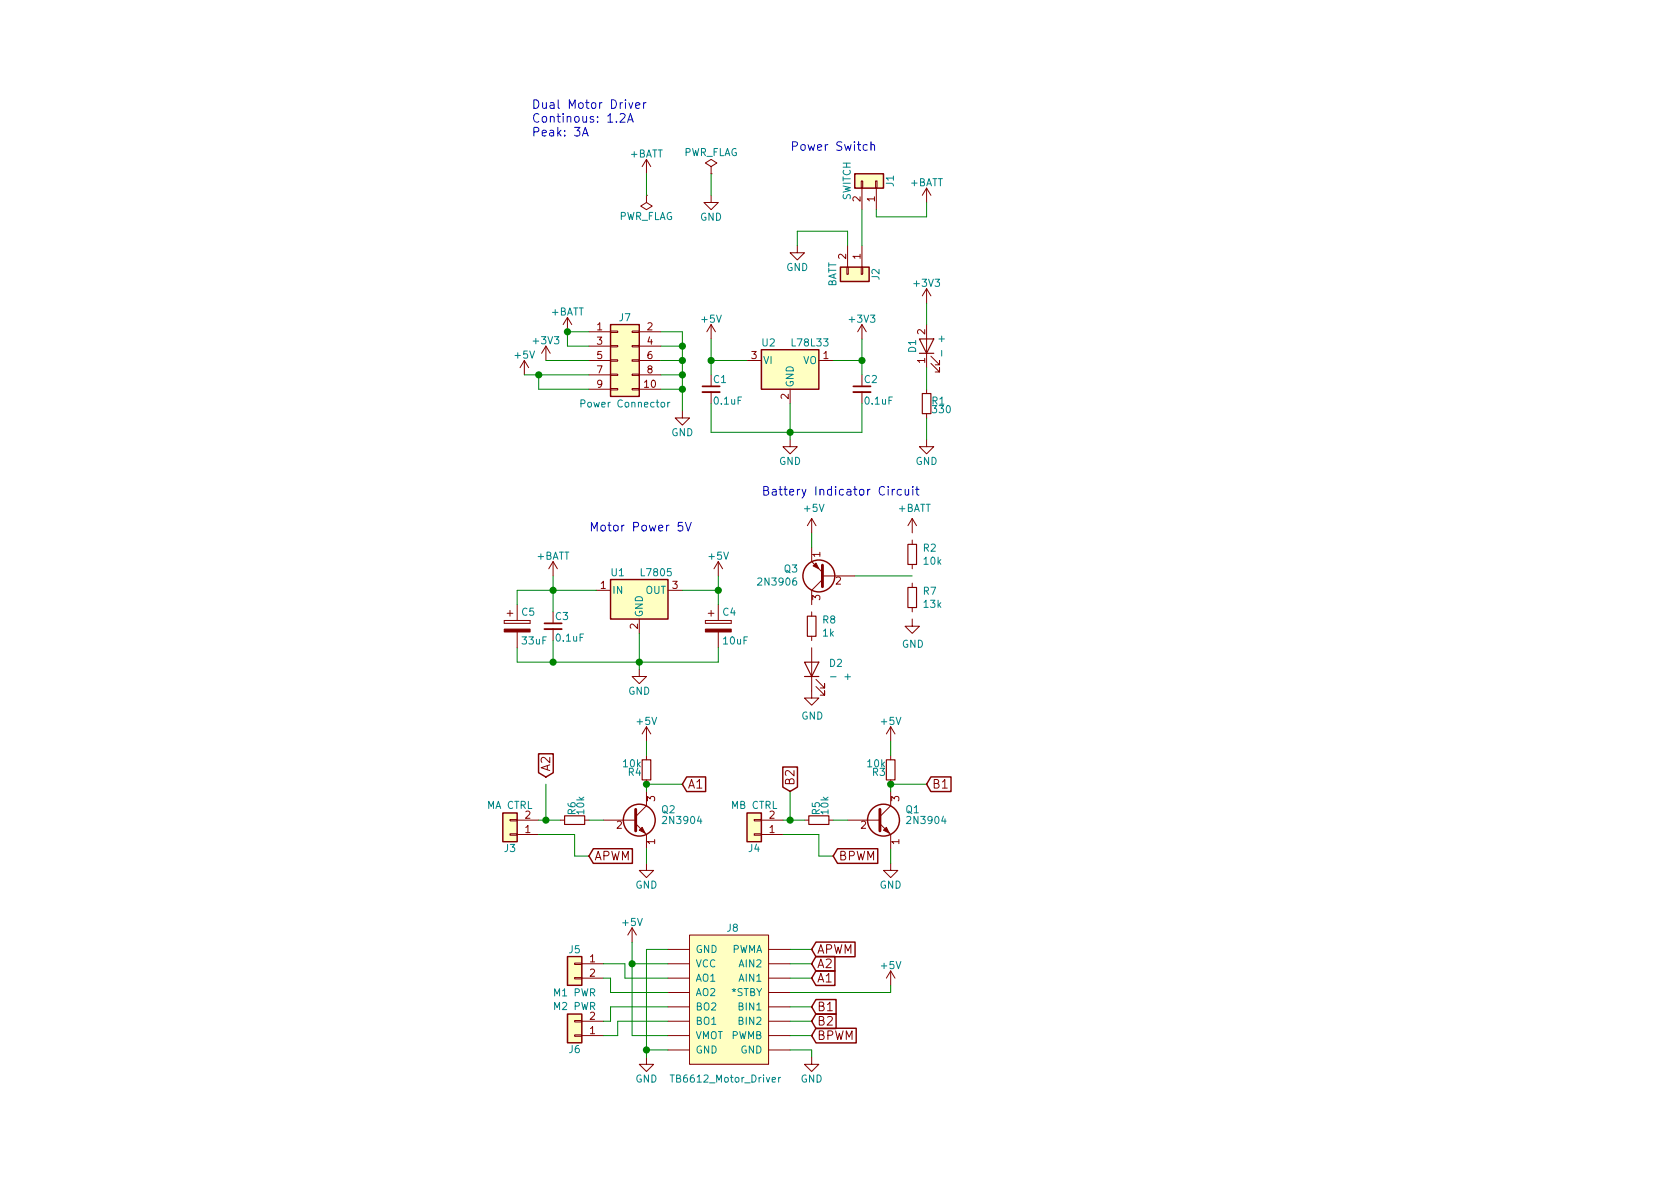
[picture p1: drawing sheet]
EESchema Schematic File Version 4
LIBS:robot-cache
EELAYER 30 0
EELAYER END
$Descr A4 11693 8268
encoding utf-8
Sheet 1 1
Title ""
Date ""
Rev ""
Comp ""
Comment1 ""
Comment2 ""
Comment3 ""
Comment4 ""
$EndDescr
$Comp
L robot-rescue:L7805 U1
U 1 1
P 4450 4100
F 0 "U1" H 4300 4225 50  0000 C CNN
F 1 "L7805" H 4450 4225 50  0000 L CNN
F 2 "Package_TO_SOT_THT:TO-220-3_Horizontal_TabDown" H 4475 3950 50  0001 L CIN
F 3 "" H 4450 4050 50  0001 C CNN
	1    4450 4100
	1    0    0    -1  
$EndComp
$Comp
L power:+3V3 #PWR01
U 1 1
P 6000 2350
F 0 "#PWR01" H 6000 2200 50  0001 C CNN
F 1 "+3V3" H 6000 2490 50  0000 C CNN
F 2 "" H 6000 2350 50  0001 C CNN
F 3 "" H 6000 2350 50  0001 C CNN
	1    6000 2350
	1    0    0    -1  
$EndComp
$Comp
L power:+BATT #PWR02
U 1 1
P 6450 1400
F 0 "#PWR02" H 6450 1250 50  0001 C CNN
F 1 "+BATT" H 6450 1540 50  0000 C CNN
F 2 "" H 6450 1400 50  0001 C CNN
F 3 "" H 6450 1400 50  0001 C CNN
	1    6450 1400
	1    0    0    -1  
$EndComp
$Comp
L power:GND #PWR03
U 1 1
P 5650 7350
F 0 "#PWR03" H 5650 7100 50  0001 C CNN
F 1 "GND" H 5650 7200 50  0000 C CNN
F 2 "" H 5650 7350 50  0001 C CNN
F 3 "" H 5650 7350 50  0001 C CNN
	1    5650 7350
	1    0    0    -1  
$EndComp
$Comp
L power:GND #PWR04
U 1 1
P 4500 7350
F 0 "#PWR04" H 4500 7100 50  0001 C CNN
F 1 "GND" H 4500 7200 50  0000 C CNN
F 2 "" H 4500 7350 50  0001 C CNN
F 3 "" H 4500 7350 50  0001 C CNN
	1    4500 7350
	1    0    0    -1  
$EndComp
$Comp
L power:GND #PWR05
U 1 1
P 5500 3050
F 0 "#PWR05" H 5500 2800 50  0001 C CNN
F 1 "GND" H 5500 2900 50  0000 C CNN
F 2 "" H 5500 3050 50  0001 C CNN
F 3 "" H 5500 3050 50  0001 C CNN
	1    5500 3050
	1    0    0    -1  
$EndComp
$Comp
L power:GND #PWR06
U 1 1
P 4450 4650
F 0 "#PWR06" H 4450 4400 50  0001 C CNN
F 1 "GND" H 4450 4500 50  0000 C CNN
F 2 "" H 4450 4650 50  0001 C CNN
F 3 "" H 4450 4650 50  0001 C CNN
	1    4450 4650
	1    0    0    -1  
$EndComp
Wire Wire Line
	3850 4000 3850 4100
Connection ~ 3850 4100
Wire Wire Line
	4450 4400 4450 4600
Wire Wire Line
	3850 4450 3850 4600
Connection ~ 4450 4600
Wire Wire Line
	5000 4000 5000 4100
Connection ~ 5000 4100
Wire Wire Line
	4950 2350 4950 2500
Wire Wire Line
	5200 2500 4950 2500
Connection ~ 4950 2500
Wire Wire Line
	5800 2500 6000 2500
Wire Wire Line
	6000 2350 6000 2500
Connection ~ 6000 2500
Wire Wire Line
	5500 2800 5500 3000
Wire Wire Line
	4950 2800 4950 3000
Wire Wire Line
	4950 3000 5500 3000
Connection ~ 5500 3000
Wire Wire Line
	6000 3000 6000 2800
$Comp
L robot-rescue:Conn_01x02 J5
U 1 1
P 4000 6700
F 0 "J5" H 4000 6800 50  0000 C CNN
F 1 "M1 PWR" H 4000 6500 50  0000 C CNN
F 2 "Connector_PinSocket_2.54mm:PinSocket_1x02_P2.54mm_Vertical" H 4000 6700 50  0001 C CNN
F 3 "" H 4000 6700 50  0001 C CNN
	1    4000 6700
	-1   0    0    -1  
$EndComp
$Comp
L robot-rescue:Conn_01x02 J6
U 1 1
P 4000 7200
F 0 "J6" H 4000 7300 50  0000 C CNN
F 1 "M2 PWR" H 4000 7000 50  0000 C CNN
F 2 "Connector_PinSocket_2.54mm:PinSocket_1x02_P2.54mm_Vertical" H 4000 7200 50  0001 C CNN
F 3 "" H 4000 7200 50  0001 C CNN
	1    4000 7200
	-1   0    0    1   
$EndComp
$Comp
L power:+BATT #PWR07
U 1 1
P 4500 1200
F 0 "#PWR07" H 4500 1050 50  0001 C CNN
F 1 "+BATT" H 4500 1340 50  0000 C CNN
F 2 "" H 4500 1200 50  0001 C CNN
F 3 "" H 4500 1200 50  0001 C CNN
	1    4500 1200
	1    0    0    -1  
$EndComp
$Comp
L power:PWR_FLAG #FLG08
U 1 1
P 4500 1350
F 0 "#FLG08" H 4500 1425 50  0001 C CNN
F 1 "PWR_FLAG" H 4500 1500 50  0000 C CNN
F 2 "" H 4500 1350 50  0001 C CNN
F 3 "" H 4500 1350 50  0001 C CNN
	1    4500 1350
	-1   0    0    1   
$EndComp
Wire Wire Line
	4500 1200 4500 1350
$Comp
L power:PWR_FLAG #FLG09
U 1 1
P 4950 1200
F 0 "#FLG09" H 4950 1275 50  0001 C CNN
F 1 "PWR_FLAG" H 4950 1350 50  0000 C CNN
F 2 "" H 4950 1200 50  0001 C CNN
F 3 "" H 4950 1200 50  0001 C CNN
	1    4950 1200
	1    0    0    -1  
$EndComp
$Comp
L power:GND #PWR010
U 1 1
P 4950 1350
F 0 "#PWR010" H 4950 1100 50  0001 C CNN
F 1 "GND" H 4950 1200 50  0000 C CNN
F 2 "" H 4950 1350 50  0001 C CNN
F 3 "" H 4950 1350 50  0001 C CNN
	1    4950 1350
	1    0    0    -1  
$EndComp
Wire Wire Line
	4950 1200 4950 1350
Wire Wire Line
	3600 4200 3600 4100
Wire Wire Line
	3600 4500 3600 4600
Connection ~ 3850 4600
Wire Wire Line
	3600 4600 3850 4600
$Comp
L power:GND #PWR011
U 1 1
P 6450 3050
F 0 "#PWR011" H 6450 2800 50  0001 C CNN
F 1 "GND" H 6450 2900 50  0000 C CNN
F 2 "" H 6450 3050 50  0001 C CNN
F 3 "" H 6450 3050 50  0001 C CNN
	1    6450 3050
	1    0    0    -1  
$EndComp
$Comp
L Device:R_Small R1
U 1 1
P 6450 2800
F 0 "R1" H 6480 2820 50  0000 L CNN
F 1 "330" H 6480 2760 50  0000 L CNN
F 2 "Resistor_THT:R_Axial_DIN0207_L6.3mm_D2.5mm_P10.16mm_Horizontal" H 6450 2800 50  0001 C CNN
F 3 "" H 6450 2800 50  0001 C CNN
	1    6450 2800
	1    0    0    -1  
$EndComp
Wire Wire Line
	6450 2100 6450 2250
Wire Wire Line
	6450 2550 6450 2700
Wire Wire Line
	6450 2900 6450 3050
Text Notes 5500 1050 0    60   ~ 0
Power Switch
Text Notes 4100 3700 0    60   ~ 0
Motor Power 5V
Text Notes 3700 950  0    60   ~ 0
Dual Motor Driver\nContinous: 1.2A\nPeak: 3A
Wire Wire Line
	3600 4100 3850 4100
Wire Wire Line
	4750 4100 5000 4100
$Comp
L power:+5V #PWR012
U 1 1
P 6200 5150
F 0 "#PWR012" H 6200 5000 50  0001 C CNN
F 1 "+5V" H 6200 5290 50  0000 C CNN
F 2 "" H 6200 5150 50  0001 C CNN
F 3 "" H 6200 5150 50  0001 C CNN
	1    6200 5150
	1    0    0    -1  
$EndComp
$Comp
L Device:R_Small R3
U 1 1
P 6200 5350
F 0 "R3" H 6230 5370 50  0000 L CNN
F 1 "10k" H 6230 5310 50  0000 L CNN
F 2 "Resistor_THT:R_Axial_DIN0207_L6.3mm_D2.5mm_P10.16mm_Horizontal" H 6200 5350 50  0001 C CNN
F 3 "" H 6200 5350 50  0001 C CNN
	1    6200 5350
	-1   0    0    1   
$EndComp
Text GLabel 6450 5450 2    60   Input ~ 0
B1
Text GLabel 5650 7000 2    60   Input ~ 0
B1
Text GLabel 5500 5500 1    60   Input ~ 0
B2
$Comp
L power:GND #PWR013
U 1 1
P 6200 6000
F 0 "#PWR013" H 6200 5750 50  0001 C CNN
F 1 "GND" H 6200 5850 50  0000 C CNN
F 2 "" H 6200 6000 50  0001 C CNN
F 3 "" H 6200 6000 50  0001 C CNN
	1    6200 6000
	1    0    0    -1  
$EndComp
Wire Wire Line
	5450 5700 5500 5700
Wire Wire Line
	6200 5900 6200 6000
Wire Wire Line
	6200 5500 6200 5450
Wire Wire Line
	6200 5250 6200 5150
Wire Wire Line
	6200 5450 6450 5450
Wire Wire Line
	5500 5700 5500 5500
Connection ~ 5500 5700
Text GLabel 5800 5950 2    60   Input ~ 0
BPWM
Wire Wire Line
	5800 5950 5700 5950
Wire Wire Line
	5700 5950 5700 5800
Text GLabel 5650 7200 2    60   Input ~ 0
BPWM
Text GLabel 5650 7100 2    60   Input ~ 0
B2
Wire Wire Line
	5700 5800 5450 5800
$Comp
L power:+5V #PWR014
U 1 1
P 4500 5150
F 0 "#PWR014" H 4500 5000 50  0001 C CNN
F 1 "+5V" H 4500 5290 50  0000 C CNN
F 2 "" H 4500 5150 50  0001 C CNN
F 3 "" H 4500 5150 50  0001 C CNN
	1    4500 5150
	1    0    0    -1  
$EndComp
$Comp
L Device:R_Small R4
U 1 1
P 4500 5350
F 0 "R4" H 4530 5370 50  0000 L CNN
F 1 "10k" H 4530 5310 50  0000 L CNN
F 2 "Resistor_THT:R_Axial_DIN0207_L6.3mm_D2.5mm_P10.16mm_Horizontal" H 4500 5350 50  0001 C CNN
F 3 "" H 4500 5350 50  0001 C CNN
	1    4500 5350
	-1   0    0    1   
$EndComp
Text GLabel 4750 5450 2    60   Input ~ 0
A1
Text GLabel 3800 5400 1    60   Input ~ 0
A2
$Comp
L power:GND #PWR015
U 1 1
P 4500 6000
F 0 "#PWR015" H 4500 5750 50  0001 C CNN
F 1 "GND" H 4500 5850 50  0000 C CNN
F 2 "" H 4500 6000 50  0001 C CNN
F 3 "" H 4500 6000 50  0001 C CNN
	1    4500 6000
	1    0    0    -1  
$EndComp
Wire Wire Line
	3750 5700 3800 5700
Wire Wire Line
	4500 5900 4500 6000
Wire Wire Line
	4500 5500 4500 5450
Wire Wire Line
	4500 5250 4500 5150
Wire Wire Line
	4500 5450 4750 5450
Wire Wire Line
	3800 5700 3800 5450
Connection ~ 3800 5700
Text GLabel 4100 5950 2    60   Input ~ 0
APWM
Wire Wire Line
	4100 5950 4000 5950
Wire Wire Line
	4000 5950 4000 5800
Wire Wire Line
	4000 5800 3750 5800
Text GLabel 5650 6700 2    60   Input ~ 0
A2
Text GLabel 5650 6800 2    60   Input ~ 0
A1
Text GLabel 5650 6600 2    60   Input ~ 0
APWM
$Comp
L Device:R_Small R6
U 1 1
P 4000 5700
F 0 "R6" H 4030 5720 50  0000 L CNN
F 1 "10k" H 4030 5660 50  0000 L CNN
F 2 "Resistor_THT:R_Axial_DIN0207_L6.3mm_D2.5mm_P10.16mm_Horizontal" H 4000 5700 50  0001 C CNN
F 3 "" H 4000 5700 50  0001 C CNN
	1    4000 5700
	0    -1   -1   0   
$EndComp
$Comp
L Device:R_Small R5
U 1 1
P 5700 5700
F 0 "R5" H 5730 5720 50  0000 L CNN
F 1 "10k" H 5730 5660 50  0000 L CNN
F 2 "Resistor_THT:R_Axial_DIN0207_L6.3mm_D2.5mm_P10.16mm_Horizontal" H 5700 5700 50  0001 C CNN
F 3 "" H 5700 5700 50  0001 C CNN
	1    5700 5700
	0    -1   -1   0   
$EndComp
Wire Wire Line
	5900 5700 5800 5700
Wire Wire Line
	4100 5700 4200 5700
Wire Wire Line
	6450 1500 6450 1400
Wire Wire Line
	5000 4600 5000 4500
$Comp
L robot-rescue:Conn_02x05_Odd_Even J7
U 1 1
P 4300 2500
F 0 "J7" H 4350 2800 50  0000 C CNN
F 1 "Power Connector" H 4350 2200 50  0000 C CNN
F 2 "Connector_PinSocket_2.54mm:PinSocket_2x05_P2.54mm_Vertical" H 4300 2500 50  0001 C CNN
F 3 "" H 4300 2500 50  0001 C CNN
	1    4300 2500
	1    0    0    -1  
$EndComp
$Comp
L power:+5V #PWR016
U 1 1
P 3650 2600
F 0 "#PWR016" H 3650 2450 50  0001 C CNN
F 1 "+5V" H 3650 2740 50  0000 C CNN
F 2 "" H 3650 2600 50  0001 C CNN
F 3 "" H 3650 2600 50  0001 C CNN
	1    3650 2600
	1    0    0    -1  
$EndComp
$Comp
L power:+3V3 #PWR017
U 1 1
P 3800 2500
F 0 "#PWR017" H 3800 2350 50  0001 C CNN
F 1 "+3V3" H 3800 2640 50  0000 C CNN
F 2 "" H 3800 2500 50  0001 C CNN
F 3 "" H 3800 2500 50  0001 C CNN
	1    3800 2500
	1    0    0    -1  
$EndComp
$Comp
L power:GND #PWR018
U 1 1
P 4750 2850
F 0 "#PWR018" H 4750 2600 50  0001 C CNN
F 1 "GND" H 4750 2700 50  0000 C CNN
F 2 "" H 4750 2850 50  0001 C CNN
F 3 "" H 4750 2850 50  0001 C CNN
	1    4750 2850
	1    0    0    -1  
$EndComp
Wire Wire Line
	4600 2300 4750 2300
Wire Wire Line
	4750 2300 4750 2400
Wire Wire Line
	4600 2400 4750 2400
Connection ~ 4750 2400
Wire Wire Line
	4600 2500 4750 2500
Connection ~ 4750 2500
Wire Wire Line
	4600 2600 4750 2600
Connection ~ 4750 2600
Wire Wire Line
	4600 2700 4750 2700
Connection ~ 4750 2700
Wire Wire Line
	3650 2600 3750 2600
Wire Wire Line
	4100 2400 3950 2400
Wire Wire Line
	3950 2400 3950 2300
Wire Wire Line
	3950 2300 4100 2300
Connection ~ 3950 2300
$Comp
L power:+3V3 #PWR019
U 1 1
P 6450 2100
F 0 "#PWR019" H 6450 1950 50  0001 C CNN
F 1 "+3V3" H 6450 2240 50  0000 C CNN
F 2 "" H 6450 2100 50  0001 C CNN
F 3 "" H 6450 2100 50  0001 C CNN
	1    6450 2100
	1    0    0    -1  
$EndComp
$Comp
L power:+5V #PWR020
U 1 1
P 5000 4000
F 0 "#PWR020" H 5000 3850 50  0001 C CNN
F 1 "+5V" H 5000 4140 50  0000 C CNN
F 2 "" H 5000 4000 50  0001 C CNN
F 3 "" H 5000 4000 50  0001 C CNN
	1    5000 4000
	1    0    0    -1  
$EndComp
$Comp
L power:+5V #PWR021
U 1 1
P 4400 6550
F 0 "#PWR021" H 4400 6400 50  0001 C CNN
F 1 "+5V" H 4400 6690 50  0000 C CNN
F 2 "" H 4400 6550 50  0001 C CNN
F 3 "" H 4400 6550 50  0001 C CNN
	1    4400 6550
	1    0    0    -1  
$EndComp
$Comp
L power:+5V #PWR022
U 1 1
P 4950 2350
F 0 "#PWR022" H 4950 2200 50  0001 C CNN
F 1 "+5V" H 4950 2490 50  0000 C CNN
F 2 "" H 4950 2350 50  0001 C CNN
F 3 "" H 4950 2350 50  0001 C CNN
	1    4950 2350
	1    0    0    -1  
$EndComp
Wire Wire Line
	5500 6600 5650 6600
Wire Wire Line
	5500 6700 5650 6700
Wire Wire Line
	5650 6800 5500 6800
Wire Wire Line
	5500 6900 6200 6900
Wire Wire Line
	5650 7000 5500 7000
Wire Wire Line
	5650 7100 5500 7100
Wire Wire Line
	5650 7200 5500 7200
Wire Wire Line
	5500 7300 5650 7300
Wire Wire Line
	5650 7300 5650 7350
Wire Wire Line
	4650 7300 4500 7300
Wire Wire Line
	4500 6600 4500 7300
Wire Wire Line
	4400 7200 4650 7200
Wire Wire Line
	4400 6550 4400 6700
Wire Wire Line
	4650 6700 4400 6700
Connection ~ 4400 6700
Wire Wire Line
	4650 6600 4500 6600
Connection ~ 4500 7300
Wire Wire Line
	4250 7000 4650 7000
Wire Wire Line
	4300 7100 4650 7100
Wire Wire Line
	4300 7200 4200 7200
Wire Wire Line
	4250 6900 4650 6900
Wire Wire Line
	4350 6700 4200 6700
Wire Wire Line
	4350 6700 4350 6800
Wire Wire Line
	4350 6800 4650 6800
Wire Wire Line
	4250 6900 4250 6800
Wire Wire Line
	4250 6800 4200 6800
Wire Wire Line
	4300 7100 4300 7200
Wire Wire Line
	4250 7000 4250 7100
Wire Wire Line
	4250 7100 4200 7100
$Comp
L power:+BATT #PWR024
U 1 1
P 3850 4000
F 0 "#PWR024" H 3850 3850 50  0001 C CNN
F 1 "+BATT" H 3850 4140 50  0000 C CNN
F 2 "" H 3850 4000 50  0001 C CNN
F 3 "" H 3850 4000 50  0001 C CNN
	1    3850 4000
	1    0    0    -1  
$EndComp
$Comp
L power:+BATT #PWR025
U 1 1
P 3950 2300
F 0 "#PWR025" H 3950 2150 50  0001 C CNN
F 1 "+BATT" H 3950 2440 50  0000 C CNN
F 2 "" H 3950 2300 50  0001 C CNN
F 3 "" H 3950 2300 50  0001 C CNN
	1    3950 2300
	1    0    0    -1  
$EndComp
Wire Wire Line
	4100 2700 3750 2700
Wire Wire Line
	3750 2700 3750 2600
Connection ~ 3750 2600
Wire Wire Line
	4100 2500 3800 2500
$Comp
L power:+5V #PWR026
U 1 1
P 6200 6850
F 0 "#PWR026" H 6200 6700 50  0001 C CNN
F 1 "+5V" H 6200 6990 50  0000 C CNN
F 2 "" H 6200 6850 50  0001 C CNN
F 3 "" H 6200 6850 50  0001 C CNN
	1    6200 6850
	1    0    0    -1  
$EndComp
Wire Wire Line
	6200 6900 6200 6850
$Comp
L robot-rescue:2N3904 Q1
U 1 1
P 6100 5700
F 0 "Q1" H 6300 5775 50  0000 L CNN
F 1 "2N3904" H 6300 5700 50  0000 L CNN
F 2 "Package_TO_SOT_THT:TO-92L_Inline_Wide" H 6300 5625 50  0001 L CIN
F 3 "" H 6100 5700 50  0001 L CNN
	1    6100 5700
	1    0    0    -1  
$EndComp
$Comp
L robot-rescue:2N3904 Q2
U 1 1
P 4400 5700
F 0 "Q2" H 4600 5775 50  0000 L CNN
F 1 "2N3904" H 4600 5700 50  0000 L CNN
F 2 "Package_TO_SOT_THT:TO-92L_Inline_Wide" H 4600 5625 50  0001 L CIN
F 3 "" H 4400 5700 50  0001 L CNN
	1    4400 5700
	1    0    0    -1  
$EndComp
Wire Wire Line
	3850 4100 3850 4250
Wire Wire Line
	3850 4100 4150 4100
Wire Wire Line
	4450 4600 4450 4650
Wire Wire Line
	4450 4600 5000 4600
Wire Wire Line
	5000 4100 5000 4200
Wire Wire Line
	4950 2500 4950 2600
Wire Wire Line
	6000 2500 6000 2600
Wire Wire Line
	5500 3000 5500 3050
Wire Wire Line
	5500 3000 6000 3000
Wire Wire Line
	3850 4600 4450 4600
Wire Wire Line
	5500 5700 5600 5700
Wire Wire Line
	3800 5700 3900 5700
Wire Wire Line
	4750 2400 4750 2500
Wire Wire Line
	4750 2500 4750 2600
Wire Wire Line
	4750 2600 4750 2700
Wire Wire Line
	4750 2700 4750 2850
Wire Wire Line
	4400 6700 4400 7200
Wire Wire Line
	4500 7300 4500 7350
Wire Wire Line
	3750 2600 4100 2600
$Comp
L power:+BATT #PWR08
U 1 1
P 6350 3700
F 0 "#PWR08" H 6350 3550 50  0001 C CNN
F 1 "+BATT" H 6365 3873 50  0000 C CNN
F 2 "" H 6350 3700 50  0001 C CNN
F 3 "" H 6350 3700 50  0001 C CNN
	1    6350 3700
	1    0    0    -1  
$EndComp
$Comp
L Device:R_Small R2
U 1 1
P 6350 3850
F 0 "R2" H 6420 3896 50  0000 L CNN
F 1 "10k" H 6420 3805 50  0000 L CNN
F 2 "Resistor_THT:R_Axial_DIN0207_L6.3mm_D2.5mm_P10.16mm_Horizontal" V 6280 3850 50  0001 C CNN
F 3 "~" H 6350 3850 50  0001 C CNN
	1    6350 3850
	1    0    0    -1  
$EndComp
$Comp
L Device:R_Small R7
U 1 1
P 6350 4150
F 0 "R7" H 6420 4196 50  0000 L CNN
F 1 "13k" H 6420 4105 50  0000 L CNN
F 2 "Resistor_THT:R_Axial_DIN0207_L6.3mm_D2.5mm_P10.16mm_Horizontal" V 6280 4150 50  0001 C CNN
F 3 "~" H 6350 4150 50  0001 C CNN
	1    6350 4150
	1    0    0    -1  
$EndComp
$Comp
L power:GND #PWR09
U 1 1
P 6350 4300
F 0 "#PWR09" H 6350 4050 50  0001 C CNN
F 1 "GND" H 6355 4127 50  0000 C CNN
F 2 "" H 6350 4300 50  0001 C CNN
F 3 "" H 6350 4300 50  0001 C CNN
	1    6350 4300
	1    0    0    -1  
$EndComp
$Comp
L Transistor_BJT:2N3906 Q3
U 1 1
P 5750 4000
F 0 "Q3" H 5941 3954 50  0000 L CNN
F 1 "2N3906" H 5941 4045 50  0000 L CNN
F 2 "Package_TO_SOT_THT:TO-92_Inline_Wide" H 5950 3925 50  0001 L CIN
F 3 "https://www.fairchildsemi.com/datasheets/2N/2N3906.pdf" H 5750 4000 50  0001 L CNN
	1    5750 4000
	-1   0    0    1   
$EndComp
Wire Wire Line
	5950 4000 6350 4000
$Comp
L power:+5V #PWR027
U 1 1
P 5650 3700
F 0 "#PWR027" H 5650 3550 50  0001 C CNN
F 1 "+5V" H 5665 3873 50  0000 C CNN
F 2 "" H 5650 3700 50  0001 C CNN
F 3 "" H 5650 3700 50  0001 C CNN
	1    5650 3700
	1    0    0    -1  
$EndComp
Wire Wire Line
	5650 3700 5650 3800
$Comp
L Device:R_Small R8
U 1 1
P 5650 4350
F 0 "R8" H 5720 4396 50  0000 L CNN
F 1 "1k" H 5720 4305 50  0000 L CNN
F 2 "Resistor_THT:R_Axial_DIN0207_L6.3mm_D2.5mm_P10.16mm_Horizontal" V 5580 4350 50  0001 C CNN
F 3 "~" H 5650 4350 50  0001 C CNN
	1    5650 4350
	1    0    0    -1  
$EndComp
$Comp
L Device:LED D2
U 1 1
P 5650 4650
F 0 "D2" V 5689 4533 50  0000 R CNN
F 1 "- +" V 5598 4533 50  0000 R CNN
F 2 "LED_THT:LED_D3.0mm" H 5650 4650 50  0001 C CNN
F 3 "~" H 5650 4650 50  0001 C CNN
	1    5650 4650
	0    -1   -1   0   
$EndComp
$Comp
L power:GND #PWR028
U 1 1
P 5650 4800
F 0 "#PWR028" H 5650 4550 50  0001 C CNN
F 1 "GND" H 5655 4627 50  0000 C CNN
F 2 "" H 5650 4800 50  0001 C CNN
F 3 "" H 5650 4800 50  0001 C CNN
	1    5650 4800
	1    0    0    -1  
$EndComp
$Comp
L robot-rescue:Conn_01x02 J3
U 1 1
P 3550 5800
F 0 "J3" H 3550 5900 50  0000 C CNN
F 1 "MA CTRL" H 3550 5600 50  0000 C CNN
F 2 "Connector_PinHeader_2.54mm:PinHeader_1x02_P2.54mm_Vertical" H 3550 5800 50  0001 C CNN
F 3 "" H 3550 5800 50  0001 C CNN
	1    3550 5800
	-1   0    0    1   
$EndComp
$Comp
L robot-rescue:Conn_01x02 J4
U 1 1
P 5250 5800
F 0 "J4" H 5250 5900 50  0000 C CNN
F 1 "MB CTRL" H 5250 5600 50  0000 C CNN
F 2 "Connector_PinHeader_2.54mm:PinHeader_1x02_P2.54mm_Vertical" H 5250 5800 50  0001 C CNN
F 3 "" H 5250 5800 50  0001 C CNN
	1    5250 5800
	-1   0    0    1   
$EndComp
$Comp
L robot-rescue:C_Small C2
U 1 1
P 6000 2700
F 0 "C2" H 6010 2770 50  0000 L CNN
F 1 "0.1uF" H 6010 2620 50  0000 L CNN
F 2 "Capacitor_THT:C_Disc_D3.8mm_W2.6mm_P2.50mm" H 6000 2700 50  0001 C CNN
F 3 "" H 6000 2700 50  0001 C CNN
	1    6000 2700
	1    0    0    -1  
$EndComp
$Comp
L robot-rescue:C_Small C1
U 1 1
P 4950 2700
F 0 "C1" H 4960 2770 50  0000 L CNN
F 1 "0.1uF" H 4960 2620 50  0000 L CNN
F 2 "Capacitor_THT:C_Disc_D3.8mm_W2.6mm_P2.50mm" H 4950 2700 50  0001 C CNN
F 3 "" H 4950 2700 50  0001 C CNN
	1    4950 2700
	1    0    0    -1  
$EndComp
$Comp
L robot-rescue:C_Small C3
U 1 1
P 3850 4350
F 0 "C3" H 3860 4420 50  0000 L CNN
F 1 "0.1uF" H 3860 4270 50  0000 L CNN
F 2 "Capacitor_THT:C_Disc_D3.8mm_W2.6mm_P2.50mm" H 3850 4350 50  0001 C CNN
F 3 "" H 3850 4350 50  0001 C CNN
	1    3850 4350
	1    0    0    -1  
$EndComp
$Comp
L robot-rescue:CP C4
U 1 1
P 5000 4350
F 0 "C4" H 5025 4450 50  0000 L CNN
F 1 "10uF" H 5025 4250 50  0000 L CNN
F 2 "Capacitor_THT:CP_Radial_D5.0mm_P2.00mm" H 5038 4200 50  0001 C CNN
F 3 "" H 5000 4350 50  0001 C CNN
	1    5000 4350
	1    0    0    -1  
$EndComp
$Comp
L robot-rescue:CP C5
U 1 1
P 3600 4350
F 0 "C5" H 3625 4450 50  0000 L CNN
F 1 "33uF" H 3625 4250 50  0000 L CNN
F 2 "Capacitor_THT:CP_Radial_D5.0mm_P2.00mm" H 3638 4200 50  0001 C CNN
F 3 "" H 3600 4350 50  0001 C CNN
	1    3600 4350
	1    0    0    -1  
$EndComp
$Comp
L robot-rescue:LED D1
U 1 1
P 6450 2400
F 0 "D1" H 6450 2500 50  0000 C CNN
F 1 "- +" H 6450 2300 50  0000 C CNN
F 2 "LED_THT:LED_D3.0mm" H 6450 2400 50  0001 C CNN
F 3 "" H 6450 2400 50  0001 C CNN
	1    6450 2400
	0    -1   -1   0   
$EndComp
Wire Wire Line
	6000 1450 6000 1700
Wire Wire Line
	5550 1600 5550 1700
$Comp
L power:GND #PWR023
U 1 1
P 5550 1700
F 0 "#PWR023" H 5550 1450 50  0001 C CNN
F 1 "GND" H 5550 1550 50  0000 C CNN
F 2 "" H 5550 1700 50  0001 C CNN
F 3 "" H 5550 1700 50  0001 C CNN
	1    5550 1700
	1    0    0    -1  
$EndComp
Wire Wire Line
	5900 1600 5550 1600
Wire Wire Line
	5900 1700 5900 1600
Wire Wire Line
	6100 1500 6450 1500
Wire Wire Line
	6100 1500 6100 1450
$Comp
L robot-rescue:Conn_01x02 J2
U 1 1
P 6000 1900
F 0 "J2" H 6000 2000 50  0000 C CNN
F 1 "BATT" H 6000 1700 50  0000 C CNN
F 2 "Connector_PinHeader_2.54mm:PinHeader_1x02_P2.54mm_Vertical" H 6000 1900 50  0001 C CNN
F 3 "" H 6000 1900 50  0001 C CNN
	1    6000 1900
	0    1    1    0   
$EndComp
$Comp
L robot-rescue:Conn_01x02 J1
U 1 1
P 6100 1250
F 0 "J1" H 6100 1350 50  0000 C CNN
F 1 "SWITCH" H 6100 1050 50  0000 C CNN
F 2 "Connector_PinHeader_2.54mm:PinHeader_1x02_P2.54mm_Vertical" H 6100 1250 50  0001 C CNN
F 3 "" H 6100 1250 50  0001 C CNN
	1    6100 1250
	0    1    -1   0   
$EndComp
$Comp
L kevin:TB6612_Motor_Driver J8
U 1 1
P 5000 6950
F 0 "J8" H 5100 7450 50  0000 C CNN
F 1 "TB6612_Motor_Driver" H 5050 6400 50  0000 C CNN
F 2 "bob:Pololu_TB6612" H 5000 6950 50  0001 C CNN
F 3 "" H 5000 6950 50  0001 C CNN
	1    5000 6950
	1    0    0    -1  
$EndComp
$Comp
L robot-rescue:L78L33_TO92 U2
U 1 1
P 5500 2500
F 0 "U2" H 5350 2625 50  0000 C CNN
F 1 "L78L33" H 5500 2625 50  0000 L CNN
F 2 "Package_TO_SOT_THT:TO-92L_Inline_Wide" H 5500 2725 50  0001 C CIN
F 3 "" H 5500 2450 50  0001 C CNN
	1    5500 2500
	1    0    0    -1  
$EndComp
Connection ~ 6200 5450
Connection ~ 4500 5450
Text Notes 5300 3450 0    60   ~ 0
Battery Indicator Circuit
$EndSCHEMATC
